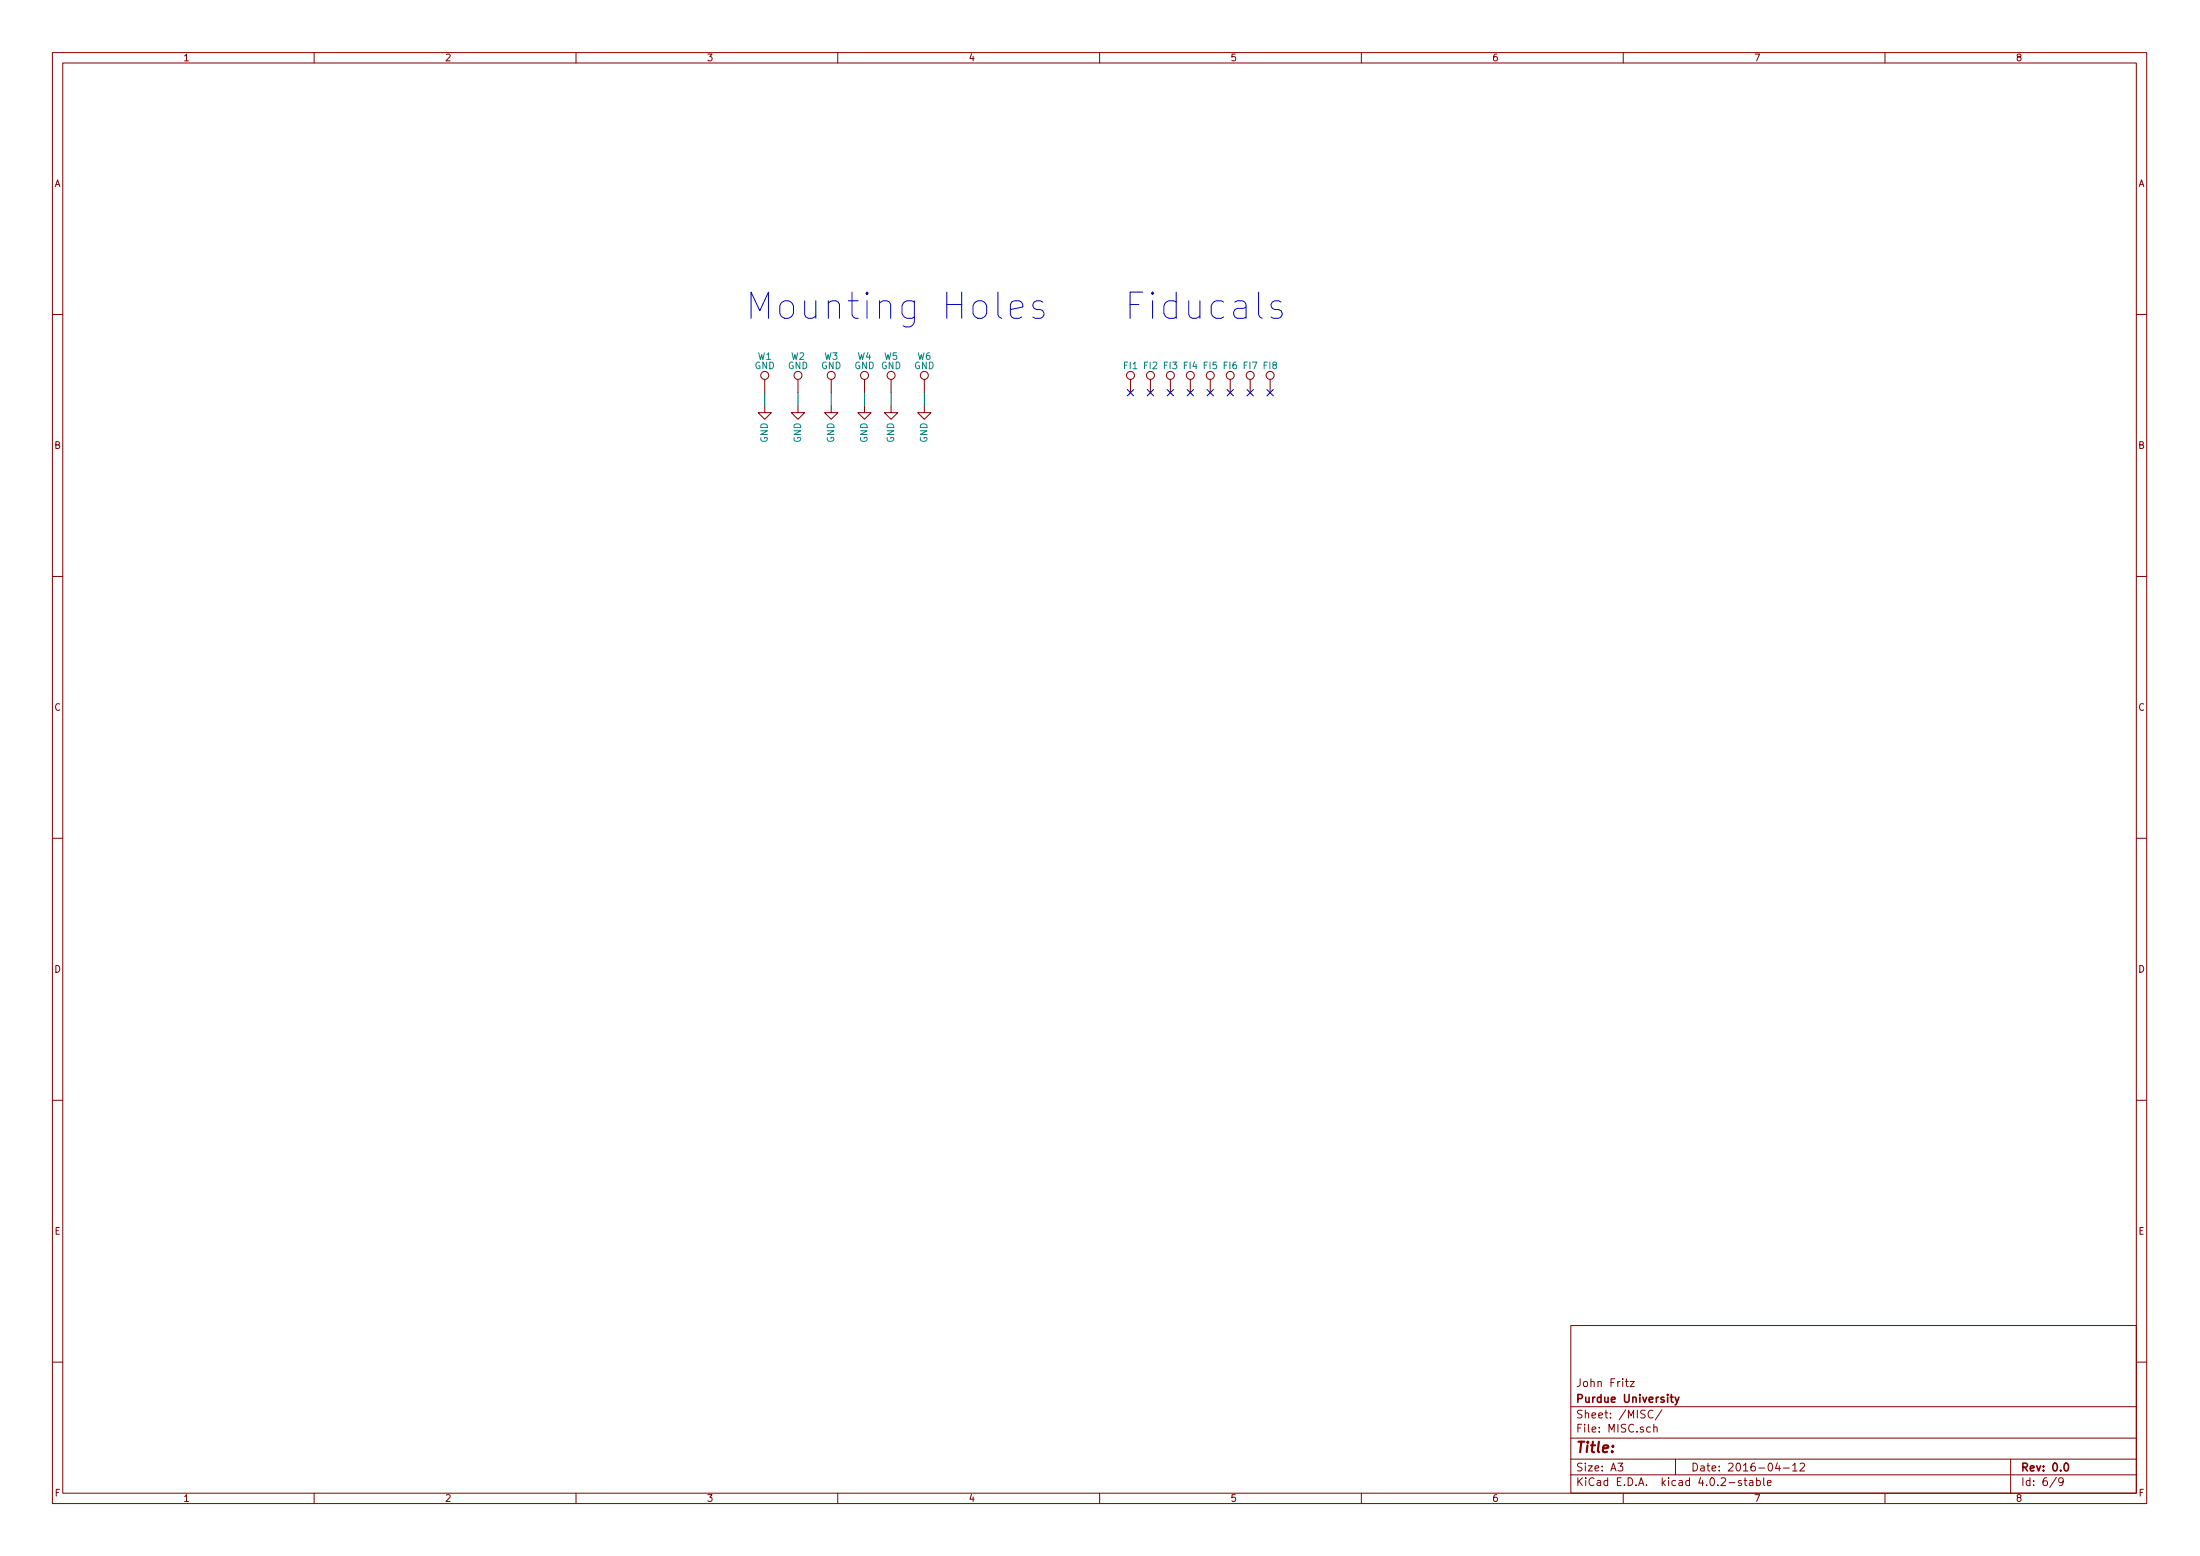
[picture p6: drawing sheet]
EESchema Schematic File Version 2
LIBS:74xgxx
LIBS:74xx
LIBS:ac-dc
LIBS:actel
LIBS:adc-dac
LIBS:Altera
LIBS:analog_devices
LIBS:analog_switches
LIBS:atmel
LIBS:audio
LIBS:brooktre
LIBS:cmos_ieee
LIBS:cmos4000
LIBS:conn
LIBS:contrib
LIBS:cypress
LIBS:dc-dc
LIBS:device
LIBS:digital-audio
LIBS:diode
LIBS:display
LIBS:dsp
LIBS:elec-unifil
LIBS:ESD_Protection
LIBS:ftdi
LIBS:gennum
LIBS:graphic
LIBS:hc11
LIBS:intel
LIBS:interface
LIBS:ir
LIBS:Lattice
LIBS:linear
LIBS:logo
LIBS:maxim
LIBS:memory
LIBS:microchip
LIBS:microchip_dspic33dsc
LIBS:microchip_pic10mcu
LIBS:microchip_pic12mcu
LIBS:microchip_pic16mcu
LIBS:microchip_pic18mcu
LIBS:microchip_pic32mcu
LIBS:microcontrollers
LIBS:motor_drivers
LIBS:motorola
LIBS:msp430
LIBS:nordicsemi
LIBS:nxp_armmcu
LIBS:onsemi
LIBS:opto
LIBS:Oscillators
LIBS:philips
LIBS:power
LIBS:Power_Management
LIBS:powerint
LIBS:pspice
LIBS:references
LIBS:regul
LIBS:relays
LIBS:rfcom
LIBS:sensors
LIBS:silabs
LIBS:siliconi
LIBS:stm8
LIBS:stm32
LIBS:supertex
LIBS:switches
LIBS:texas
LIBS:transf
LIBS:transistors
LIBS:ttl_ieee
LIBS:valves
LIBS:video
LIBS:Xicor
LIBS:xilinx
LIBS:Zilog
LIBS:FritzLib
LIBS:ATSAM_Based_Battery_Management_System-cache
EELAYER 25 0
EELAYER END
$Descr A3 16535 11693
encoding utf-8
Sheet 6 9
Title ""
Date "2016-04-12"
Rev "0.0"
Comp "Purdue University"
Comment1 "John Fritz"
Comment2 ""
Comment3 ""
Comment4 ""
$EndDescr
Text Notes 5600 2400 0    197  ~ 0
Mounting Holes
$Comp
L TEST_1P W1
U 1 1
P 5750 2950
F 0 "W1" H 5750 3220 50  0000 C CNN
F 1 "GND" H 5750 3150 50  0000 C CNN
F 2 "Mounting_Holes:MountingHole_3.2mm_M3_Pad_Via" H 5950 2950 50  0001 C CNN
F 3 "" H 5950 2950 50  0000 C CNN
	1    5750 2950
	1    0    0    -1  
$EndComp
$Comp
L TEST_1P W2
U 1 1
P 6000 2950
F 0 "W2" H 6000 3220 50  0000 C CNN
F 1 "GND" H 6000 3150 50  0000 C CNN
F 2 "Mounting_Holes:MountingHole_3.2mm_M3_Pad_Via" H 6200 2950 50  0001 C CNN
F 3 "" H 6200 2950 50  0000 C CNN
	1    6000 2950
	1    0    0    -1  
$EndComp
$Comp
L GND #PWR0110
U 1 1
P 5750 3050
F 0 "#PWR0110" H 5750 2800 50  0001 C CNN
F 1 "GND" V 5750 2850 50  0000 C CNN
F 2 "" H 5750 3050 50  0000 C CNN
F 3 "" H 5750 3050 50  0000 C CNN
	1    5750 3050
	1    0    0    -1  
$EndComp
$Comp
L GND #PWR0111
U 1 1
P 6000 3050
F 0 "#PWR0111" H 6000 2800 50  0001 C CNN
F 1 "GND" V 6000 2850 50  0000 C CNN
F 2 "" H 6000 3050 50  0000 C CNN
F 3 "" H 6000 3050 50  0000 C CNN
	1    6000 3050
	1    0    0    -1  
$EndComp
Wire Wire Line
	5750 3050 5750 2950
Wire Wire Line
	6000 2950 6000 3050
$Comp
L TEST_1P W3
U 1 1
P 6250 2950
F 0 "W3" H 6250 3220 50  0000 C CNN
F 1 "GND" H 6250 3150 50  0000 C CNN
F 2 "Mounting_Holes:MountingHole_3.2mm_M3_Pad_Via" H 6450 2950 50  0001 C CNN
F 3 "" H 6450 2950 50  0000 C CNN
	1    6250 2950
	1    0    0    -1  
$EndComp
$Comp
L TEST_1P W4
U 1 1
P 6500 2950
F 0 "W4" H 6500 3220 50  0000 C CNN
F 1 "GND" H 6500 3150 50  0000 C CNN
F 2 "Mounting_Holes:MountingHole_3.2mm_M3_Pad_Via" H 6700 2950 50  0001 C CNN
F 3 "" H 6700 2950 50  0000 C CNN
	1    6500 2950
	1    0    0    -1  
$EndComp
$Comp
L GND #PWR0112
U 1 1
P 6250 3050
F 0 "#PWR0112" H 6250 2800 50  0001 C CNN
F 1 "GND" V 6250 2850 50  0000 C CNN
F 2 "" H 6250 3050 50  0000 C CNN
F 3 "" H 6250 3050 50  0000 C CNN
	1    6250 3050
	1    0    0    -1  
$EndComp
$Comp
L GND #PWR0113
U 1 1
P 6500 3050
F 0 "#PWR0113" H 6500 2800 50  0001 C CNN
F 1 "GND" V 6500 2850 50  0000 C CNN
F 2 "" H 6500 3050 50  0000 C CNN
F 3 "" H 6500 3050 50  0000 C CNN
	1    6500 3050
	1    0    0    -1  
$EndComp
Wire Wire Line
	6250 3050 6250 2950
Wire Wire Line
	6500 2950 6500 3050
Text Notes 8450 2400 0    197  ~ 0
Fiducals
$Comp
L TEST_1P FI1
U 1 1
P 8500 2950
F 0 "FI1" H 8500 3150 50  0000 C CNN
F 1 "Fiducal" H 8500 3150 50  0001 C CNN
F 2 "Fiducials:Fiducial_1mm_Dia_2.54mm_Outer_CopperTop" H 8700 2950 50  0001 C CNN
F 3 "" H 8700 2950 50  0000 C CNN
	1    8500 2950
	1    0    0    -1  
$EndComp
NoConn ~ 8500 2950
$Comp
L TEST_1P FI2
U 1 1
P 8650 2950
F 0 "FI2" H 8650 3150 50  0000 C CNN
F 1 "Fiducal" H 8650 3150 50  0001 C CNN
F 2 "Fiducials:Fiducial_1mm_Dia_2.54mm_Outer_CopperTop" H 8850 2950 50  0001 C CNN
F 3 "" H 8850 2950 50  0000 C CNN
	1    8650 2950
	1    0    0    -1  
$EndComp
NoConn ~ 8650 2950
$Comp
L TEST_1P FI3
U 1 1
P 8800 2950
F 0 "FI3" H 8800 3150 50  0000 C CNN
F 1 "Fiducal" H 8800 3150 50  0001 C CNN
F 2 "Fiducials:Fiducial_1mm_Dia_2.54mm_Outer_CopperTop" H 9000 2950 50  0001 C CNN
F 3 "" H 9000 2950 50  0000 C CNN
	1    8800 2950
	1    0    0    -1  
$EndComp
NoConn ~ 8800 2950
$Comp
L TEST_1P W5
U 1 1
P 6700 2950
F 0 "W5" H 6700 3220 50  0000 C CNN
F 1 "GND" H 6700 3150 50  0000 C CNN
F 2 "Mounting_Holes:MountingHole_3.2mm_M3_Pad_Via" H 6900 2950 50  0001 C CNN
F 3 "" H 6900 2950 50  0000 C CNN
	1    6700 2950
	1    0    0    -1  
$EndComp
$Comp
L TEST_1P W6
U 1 1
P 6950 2950
F 0 "W6" H 6950 3220 50  0000 C CNN
F 1 "GND" H 6950 3150 50  0000 C CNN
F 2 "Mounting_Holes:MountingHole_3.2mm_M3_Pad_Via" H 7150 2950 50  0001 C CNN
F 3 "" H 7150 2950 50  0000 C CNN
	1    6950 2950
	1    0    0    -1  
$EndComp
$Comp
L GND #PWR0114
U 1 1
P 6700 3050
F 0 "#PWR0114" H 6700 2800 50  0001 C CNN
F 1 "GND" V 6700 2850 50  0000 C CNN
F 2 "" H 6700 3050 50  0000 C CNN
F 3 "" H 6700 3050 50  0000 C CNN
	1    6700 3050
	1    0    0    -1  
$EndComp
$Comp
L GND #PWR0115
U 1 1
P 6950 3050
F 0 "#PWR0115" H 6950 2800 50  0001 C CNN
F 1 "GND" V 6950 2850 50  0000 C CNN
F 2 "" H 6950 3050 50  0000 C CNN
F 3 "" H 6950 3050 50  0000 C CNN
	1    6950 3050
	1    0    0    -1  
$EndComp
Wire Wire Line
	6700 3050 6700 2950
Wire Wire Line
	6950 2950 6950 3050
$Comp
L TEST_1P FI4
U 1 1
P 8950 2950
F 0 "FI4" H 8950 3150 50  0000 C CNN
F 1 "Fiducal" H 8950 3150 50  0001 C CNN
F 2 "Fiducials:Fiducial_1mm_Dia_2.54mm_Outer_CopperTop" H 9150 2950 50  0001 C CNN
F 3 "" H 9150 2950 50  0000 C CNN
	1    8950 2950
	1    0    0    -1  
$EndComp
NoConn ~ 8950 2950
$Comp
L TEST_1P FI5
U 1 1
P 9100 2950
F 0 "FI5" H 9100 3150 50  0000 C CNN
F 1 "Fiducal" H 9100 3150 50  0001 C CNN
F 2 "Fiducials:Fiducial_1mm_Dia_2.54mm_Outer_CopperTop" H 9300 2950 50  0001 C CNN
F 3 "" H 9300 2950 50  0000 C CNN
	1    9100 2950
	1    0    0    -1  
$EndComp
NoConn ~ 9100 2950
$Comp
L TEST_1P FI6
U 1 1
P 9250 2950
F 0 "FI6" H 9250 3150 50  0000 C CNN
F 1 "Fiducal" H 9250 3150 50  0001 C CNN
F 2 "Fiducials:Fiducial_1mm_Dia_2.54mm_Outer_CopperTop" H 9450 2950 50  0001 C CNN
F 3 "" H 9450 2950 50  0000 C CNN
	1    9250 2950
	1    0    0    -1  
$EndComp
NoConn ~ 9250 2950
$Comp
L TEST_1P FI7
U 1 1
P 9400 2950
F 0 "FI7" H 9400 3150 50  0000 C CNN
F 1 "Fiducal" H 9400 3150 50  0001 C CNN
F 2 "Fiducials:Fiducial_1mm_Dia_2.54mm_Outer_CopperTop" H 9600 2950 50  0001 C CNN
F 3 "" H 9600 2950 50  0000 C CNN
	1    9400 2950
	1    0    0    -1  
$EndComp
NoConn ~ 9400 2950
$Comp
L TEST_1P FI8
U 1 1
P 9550 2950
F 0 "FI8" H 9550 3150 50  0000 C CNN
F 1 "Fiducal" H 9550 3150 50  0001 C CNN
F 2 "Fiducials:Fiducial_1mm_Dia_2.54mm_Outer_CopperTop" H 9750 2950 50  0001 C CNN
F 3 "" H 9750 2950 50  0000 C CNN
	1    9550 2950
	1    0    0    -1  
$EndComp
NoConn ~ 9550 2950
$EndSCHEMATC
